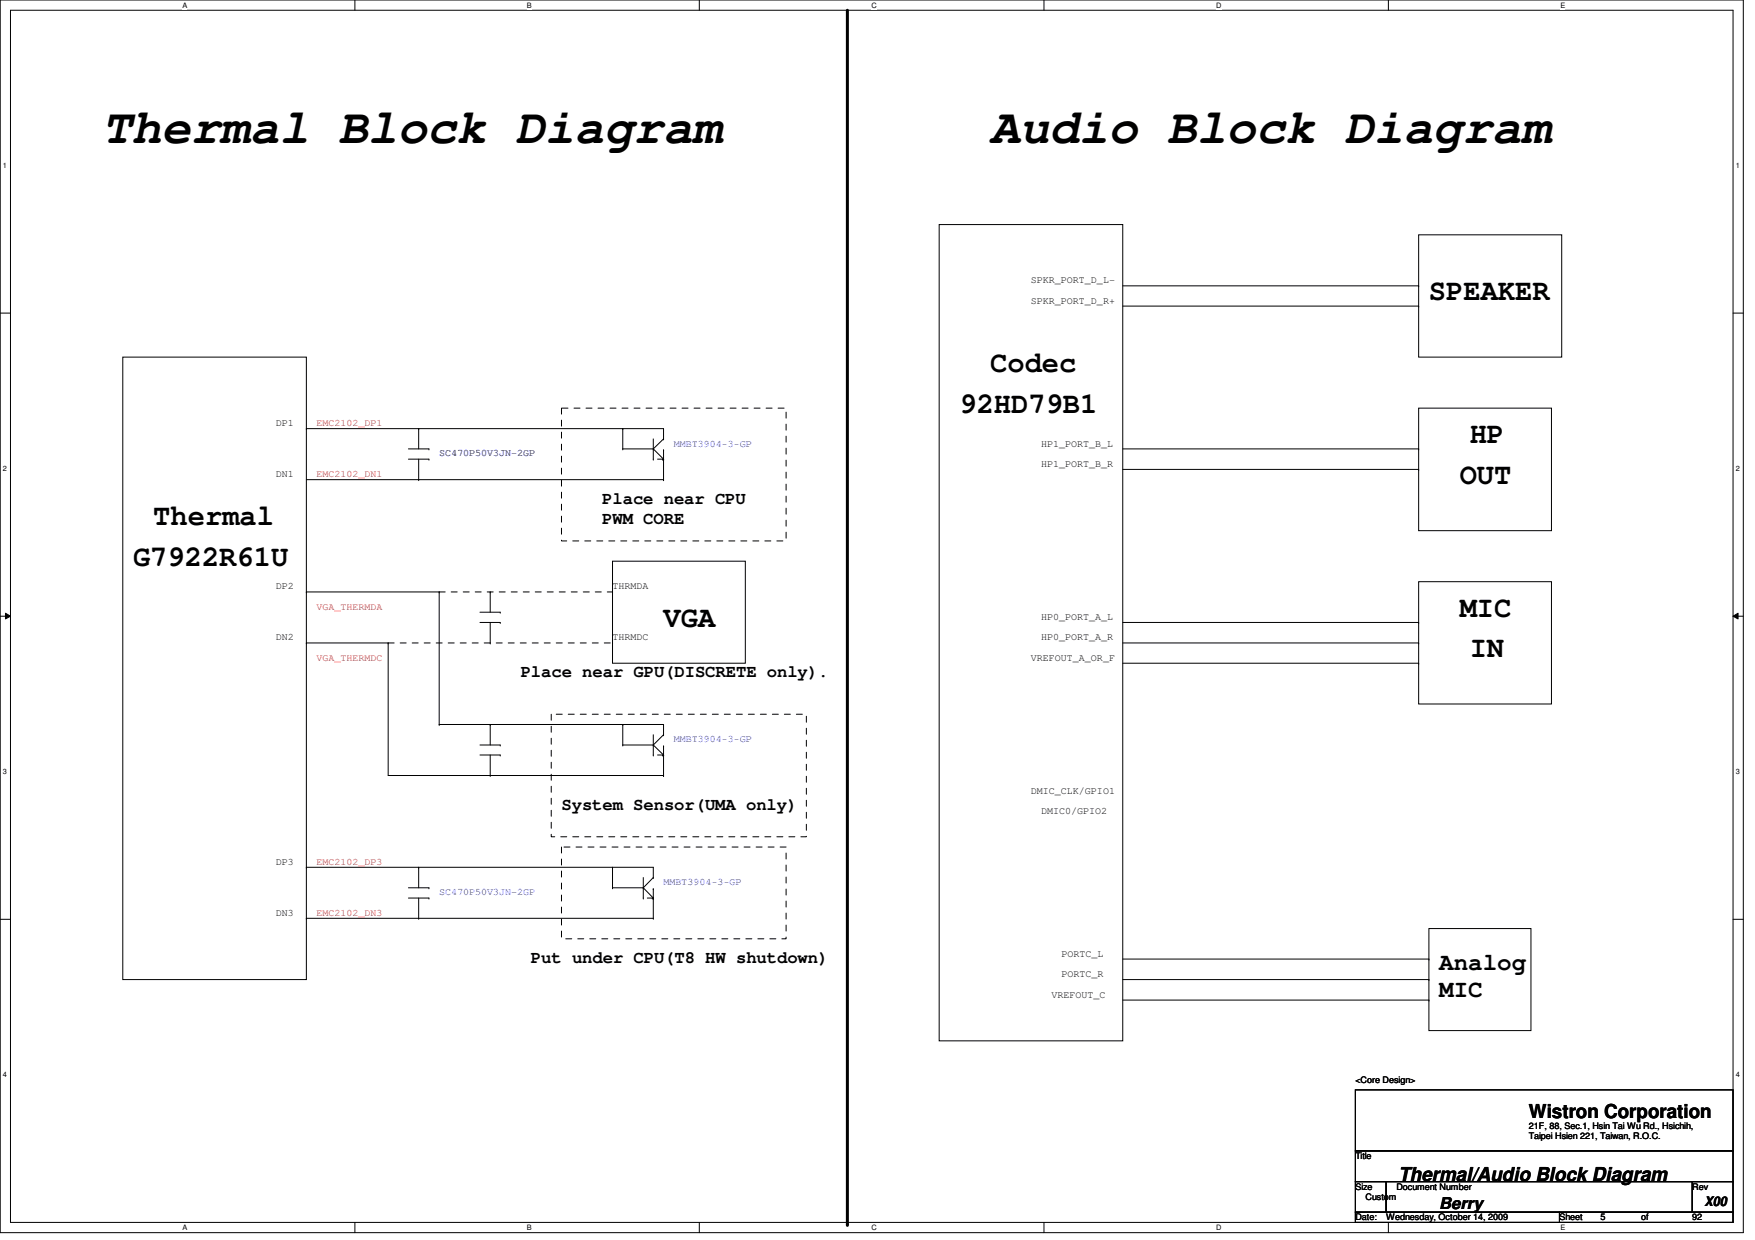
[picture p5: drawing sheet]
<svg xmlns="http://www.w3.org/2000/svg" width="297mm" height="210mm" viewBox="0 0 297 210" stroke-linecap="round" stroke-linejoin="round" font-family="sans-serif">
<path d="M0 0h295.1v208.7h-295.1zM1.8 1.7h291.5v205.2h-291.5z" fill="none" stroke="#000" stroke-width=".17"/>
<g fill="#fff">
<path d="M30.9 .2h.8v1.4h-.8z"/>
<path d="M30.9 207.1h.8v1.4h-.8z"/>
</g>
<path d="M60.1 0v1.7M60.1 206.9v1.8" fill="none" stroke="#000" stroke-width=".17"/>
<g fill="#fff">
<path d="M89.2 .2h.8v1.4h-.8z"/>
<path d="M89.2 207.1h.8v1.4h-.8z"/>
</g>
<path d="M118.4 0v1.7M118.4 206.9v1.8" fill="none" stroke="#000" stroke-width=".17"/>
<g fill="#fff">
<path d="M147.5 .2h.9v1.4h-.9z"/>
<path d="M147.5 207.1h.9v1.4h-.9z"/>
</g>
<path d="M176.7 0v1.7M176.7 206.9v1.8" fill="none" stroke="#000" stroke-width=".17"/>
<g fill="#fff">
<path d="M205.8 .2h.9v1.4h-.9z"/>
<path d="M205.8 207.1h.9v1.4h-.9z"/>
</g>
<path d="M235 0v1.7M235 206.9v1.8" fill="none" stroke="#000" stroke-width=".17"/>
<g fill="#fff">
<path d="M264.1 .2h.8v1.4h-.8z"/>
<path d="M264.1 207.1h.8v1.4h-.8z"/>
<path d="M.5 27.3h.7v1.4h-.7z"/>
<path d="M293.8 27.3h.7v1.4h-.7z"/>
<path d="M.5 78.6h.7v1.4h-.7z"/>
<path d="M293.8 78.6h.7v1.4h-.7z"/>
</g>
<path d="M0 53h1.8M293.3 53h1.8" fill="none" stroke="#000" stroke-width=".17"/>
<g fill="#fff">
<path d="M.5 129.9h.7v1.4h-.7z"/>
<path d="M293.8 129.9h.7v1.4h-.7z"/>
</g>
<path d="M0 104.3h1.8M.9 103.8l.9 .5-.9 .5zM293.3 104.3l.9-.5v1zM293.3 104.3h1.8" fill="none" stroke="#000" stroke-width=".17"/>
<path d="M.9 103.8l.9 .5-.9 .5zM293.3 104.3l.9-.5v1z" fill="#000"/>
<g fill="#fff">
<path d="M.5 181.2h.7v1.4h-.7z"/>
<path d="M293.8 181.2h.7v1.4h-.7z"/>
</g>
<g fill="none" stroke="#000" stroke-width=".17">
<path d="M159 38h31v138.2h-31zM240.1 39.8h24.2v20.7h-24.2zM190 48.4h50.1M190 51.8h50.1M240.1 48.4h.1M240.1 51.8h.1M20.8 60.5h31.1v105.3h-31.1zM51.9 72.6h.1M51.9 72.6h60.4v1.7M69.1 76h3.5M69.1 77.7h3.5M70.9 72.6h.1"/>
<path d="M70.9 72.6v3.4M70.9 77.7v3.5M72.6 77.7h.1M72.6 76h.1M105.4 76h.1M105.4 72.6h.1M105.4 76h5.2M105.4 72.6v3.4M110.6 76h.1M110.6 77.7h.1M110.6 74.3v3.4M110.6 76l1.7 1.7"/>
<path d="M111.3 77.7h.8M112.1 77.7h.1M112.3 74.3h.1M112.3 77.7h.1M112.3 76.2h.1M112.3 76.2v5M112.3 74.3l-1.7 1.7M190 76h50.1M190 79.5h50.1M240.1 69.1h22.5v20.7h-22.5zM240.1 76h.1M240.1 79.5h.1"/>
<path d="M51.9 81.2h60.4M70.9 81.2h.1M103.7 95h22.4v17.3h-22.4zM112.3 81.2h.1M240.1 98.5h22.5v20.7h-22.5zM51.9 100.2h.1M51.9 108.8h.1M51.9 108.8h13.8M51.9 100.2h22.4M65.7 108.8h.1M65.7 108.8v22.5h46.6M74.3 100.2h.1"/>
<path d="M74.3 100.2v22.4M81.2 105.4h3.5M81.2 103.6h3.5M83 100.2h.1M83 108.8h.1M83 100.2v3.4M83 105.4v3.4M84.7 105.4h.1M84.7 103.6h.1M190 105.4h50.1M190 108.8h50.1M190 112.3h50.1"/>
<path d="M240.1 105.4h.1M240.1 108.8h.1M240.1 112.3h.1M74.3 122.6h.1M74.3 122.6h38v1.8M81.2 126.1h3.5M81.2 127.8h3.5M83 131.3h.1M83 122.6h.1M83 122.6v3.5M83 127.8v3.5M84.7 126.1h.1"/>
<path d="M84.7 127.8h.1M105.4 122.6h.1M105.4 126.1h.1M105.4 122.6v3.5M105.4 126.1h5.2M110.6 127.8h.1M110.6 126.1h.1M110.6 124.4v3.4M110.6 126.1l1.7 1.7M111.3 127.8h.8M112.1 127.8h.1M112.3 131.3h.1"/>
<path d="M112.3 127.8h.1M112.3 124.4h.1M112.3 126.3h.1M112.3 126.3v5M112.3 124.4l-1.7 1.7M0 155.6h1.8M51.9 146.8h.1M51.9 155.4h.1M51.9 146.8h58.7v1.7M51.9 155.4h58.7M69.1 152h3.5M69.1 150.3h3.5"/>
<path d="M70.9 146.8h.1M70.9 155.4h.1M70.9 146.8v3.5M70.9 152v3.4M72.6 152h.1M72.6 150.3h.1M103.7 150.3h.1M103.7 146.8h.1M103.7 150.3h5.2M103.7 146.8v3.5M108.9 150.3h.1M108.9 152h.1"/>
<path d="M108.9 150.3l1.7 1.7M108.9 148.5v3.5M109.6 152h.8M110.4 152h.1M110.6 148.5h.1M110.6 152h.1M110.6 155.4h.1M110.6 150.5h.1M110.6 150.5v4.9M110.6 148.5l-1.7 1.8M241.8 157.2h17.3v17.3h-17.3zM293.3 155.6h1.8"/>
<path d="M190 162.3h51.8M190 165.8h51.8M190 169.3h51.8M241.8 162.3h.1M241.8 165.8h.1M241.8 169.3h.1M229.4 184.5h63.9v10.3h-63.9zM229.4 194.8h63.9v5.2h-63.9zM229.4 200h5.2v5.2h-5.2zM229.4 205.2h34.5v1.7h-34.5zM234.6 200h51.8v5.2h-51.8zM263.9 205.2h29.4v1.7h-29.4z"/>
<path d="M286.4 200h6.9v5.2h-6.9z"/>
</g>
<path d="M143.4 1.7v205.6" fill="none" stroke="#000" stroke-width=".51"/>
<circle cx="143.4" cy="207.3" r=".25" fill="#000"/>
<path d="M95 69.1h38v22.5h-38zM65.7 108.8h38M74.3 100.2h29.4M103.7 100.2h.1M103.7 108.8h.1M93.3 120.9h43.2v20.7h-43.2zM95 143.4h38v15.5h-38z" fill="none" stroke="#000" stroke-width=".17" stroke-dasharray="1 1 1 1 1 1 1 1"/>
<g font-size="8.3">
<text x="17.3" y="24.3">Thermal Block Diagram</text>
<text x="167.6" y="24.3">Audio Block Diagram</text>
</g>
<g font-size="5">
<text x="241.8" y="50.8">SPEAKER</text>
<text x="167.6" y="62.9">Codec</text>
<text x="162.4" y="69.8">92HD79B1</text>
<text x="248.7" y="75">HP</text>
<text x="247.1" y="81.9">OUT</text>
<text x="25.9" y="88.8">Thermal</text>
<text x="22.5" y="95.8">G7922R61U</text>
<text x="112.3" y="106.1">VGA</text>
<text x="247.1" y="104.4">MIC</text>
<text x="248.7" y="111.3">IN</text>
</g>
<g font-size="4.1">
<text x="243.6" y="164.1">Analog</text>
<text x="243.6" y="168.8">MIC</text>
</g>
<g font-size="3.3">
<text x="258.8" y="189.2">Wistron Corporation</text>
<text x="236.7" y="199.9">Thermal/Audio Block Diagram</text>
</g>
<g font-size="2.9">
<text x="101.9" y="85.3">Place near CPU</text>
<text x="101.9" y="88.6">PWM CORE</text>
<text x="88.1" y="114.7">Place near GPU(DISCRETE only).</text>
<text x="95" y="137.2">System Sensor(UMA only)</text>
<text x="89.9" y="163.1">Put under CPU(T8 HW shutdown)</text>
</g>
<text font-size="2.8" x="243.6" y="204.6">Berry</text>
<text font-size="2.2" x="288.5" y="204.1">X00</text>
<g font-size="1.7">
<text x="174.5" y="48">SPKR_PORT_D_L-</text>
<text x="174.5" y="51.4">SPKR_PORT_D_R+</text>
<text x="46.7" y="72.1">DP1</text>
<text x="176.2" y="75.6">HP1_PORT_B_L</text>
<text x="46.7" y="80.8">DN1</text>
<text x="176.2" y="79">HP1_PORT_B_R</text>
<text x="46.7" y="99.8">DP2</text>
<text x="103.7" y="99.8">THRMDA</text>
<text x="176.2" y="104.9">HP0_PORT_A_L</text>
<text x="46.7" y="108.4">DN2</text>
<text x="103.7" y="108.4">THRMDC</text>
<text x="174.5" y="111.8">VREFOUT_A_OR_F</text>
<text x="176.2" y="108.4">HP0_PORT_A_R</text>
<text x="174.5" y="134.3">DMIC_CLK/GPIO1</text>
<text x="176.2" y="137.8">DMIC0/GPIO2</text>
<text x="46.7" y="146.4">DP3</text>
<text x="46.7" y="155">DN3</text>
<text x="179.7" y="162">PORTC_L</text>
<text x="179.7" y="165.4">PORTC_R</text>
<text x="178" y="168.9">VREFOUT_C</text>
</g>
<g font-size="1.7" fill="#f00">
<text x="53.6" y="72.1">EMC2102_DP1</text>
<text x="53.6" y="80.8">EMC2102_DN1</text>
<text x="53.6" y="103.2">VGA_THERMDA</text>
<text x="53.6" y="111.8">VGA_THERMDC</text>
<text x="53.6" y="146.4">EMC2102_DP3</text>
<text x="53.6" y="155">EMC2102_DN3</text>
</g>
<g font-size="1.7" fill="#00f">
<text x="74.3" y="77.1">SC470P50V3JN-2GP</text>
<text x="114" y="75.6">MMBT3904-3-GP</text>
<text x="114" y="125.7">MMBT3904-3-GP</text>
<text x="112.3" y="149.9">MMBT3904-3-GP</text>
<text x="74.3" y="151.4">SC470P50V3JN-2GP</text>
</g>
<g font-size="1.5">
<text x="229.4" y="183.3">&lt;Core Design&gt;</text>
<text x="258.8" y="191.1">21F, 88, Sec.1, Hsin Tai Wu Rd., Hsichih,</text>
<text x="229.4" y="196.2">Title</text>
<text x="258.8" y="192.8">Taipei Hsien 221, Taiwan, R.O.C.</text>
<text x="229.4" y="201.4">Size</text>
<text x="231.1" y="203.2">Custom</text>
<text x="236.3" y="201.4">Document Number</text>
<text x="286.4" y="201.4">Rev</text>
<text x="229.4" y="206.6">Date:</text>
<text x="234.6" y="206.6">Wednesday, October 14, 2009</text>
<text x="263.9" y="206.6">Sheet</text>
<text x="270.9" y="206.6">5</text>
<text x="277.8" y="206.6">of</text>
<text x="286.4" y="206.6">92</text>
</g>
<g font-size="1.3">
<text x="30.9" y="1.4">A</text>
<text x="89.2" y="1.4">B</text>
<text x="147.5" y="1.4">C</text>
<text x="205.8" y="1.4">D</text>
<text x="264.1" y="1.4">E</text>
<text x=".5" y="28.5">1</text>
<text x="293.8" y="28.5">1</text>
<text x=".5" y="79.8">2</text>
<text x="293.8" y="79.8">2</text>
<text x=".5" y="131.1">3</text>
<text x="293.8" y="131.1">3</text>
<text x=".5" y="182.4">4</text>
<text x="293.8" y="182.4">4</text>
<text x="30.9" y="208.3">A</text>
<text x="89.2" y="208.3">B</text>
<text x="147.5" y="208.3">C</text>
<text x="205.8" y="208.3">D</text>
<text x="264.1" y="208.3">E</text>
</g>
</svg>
